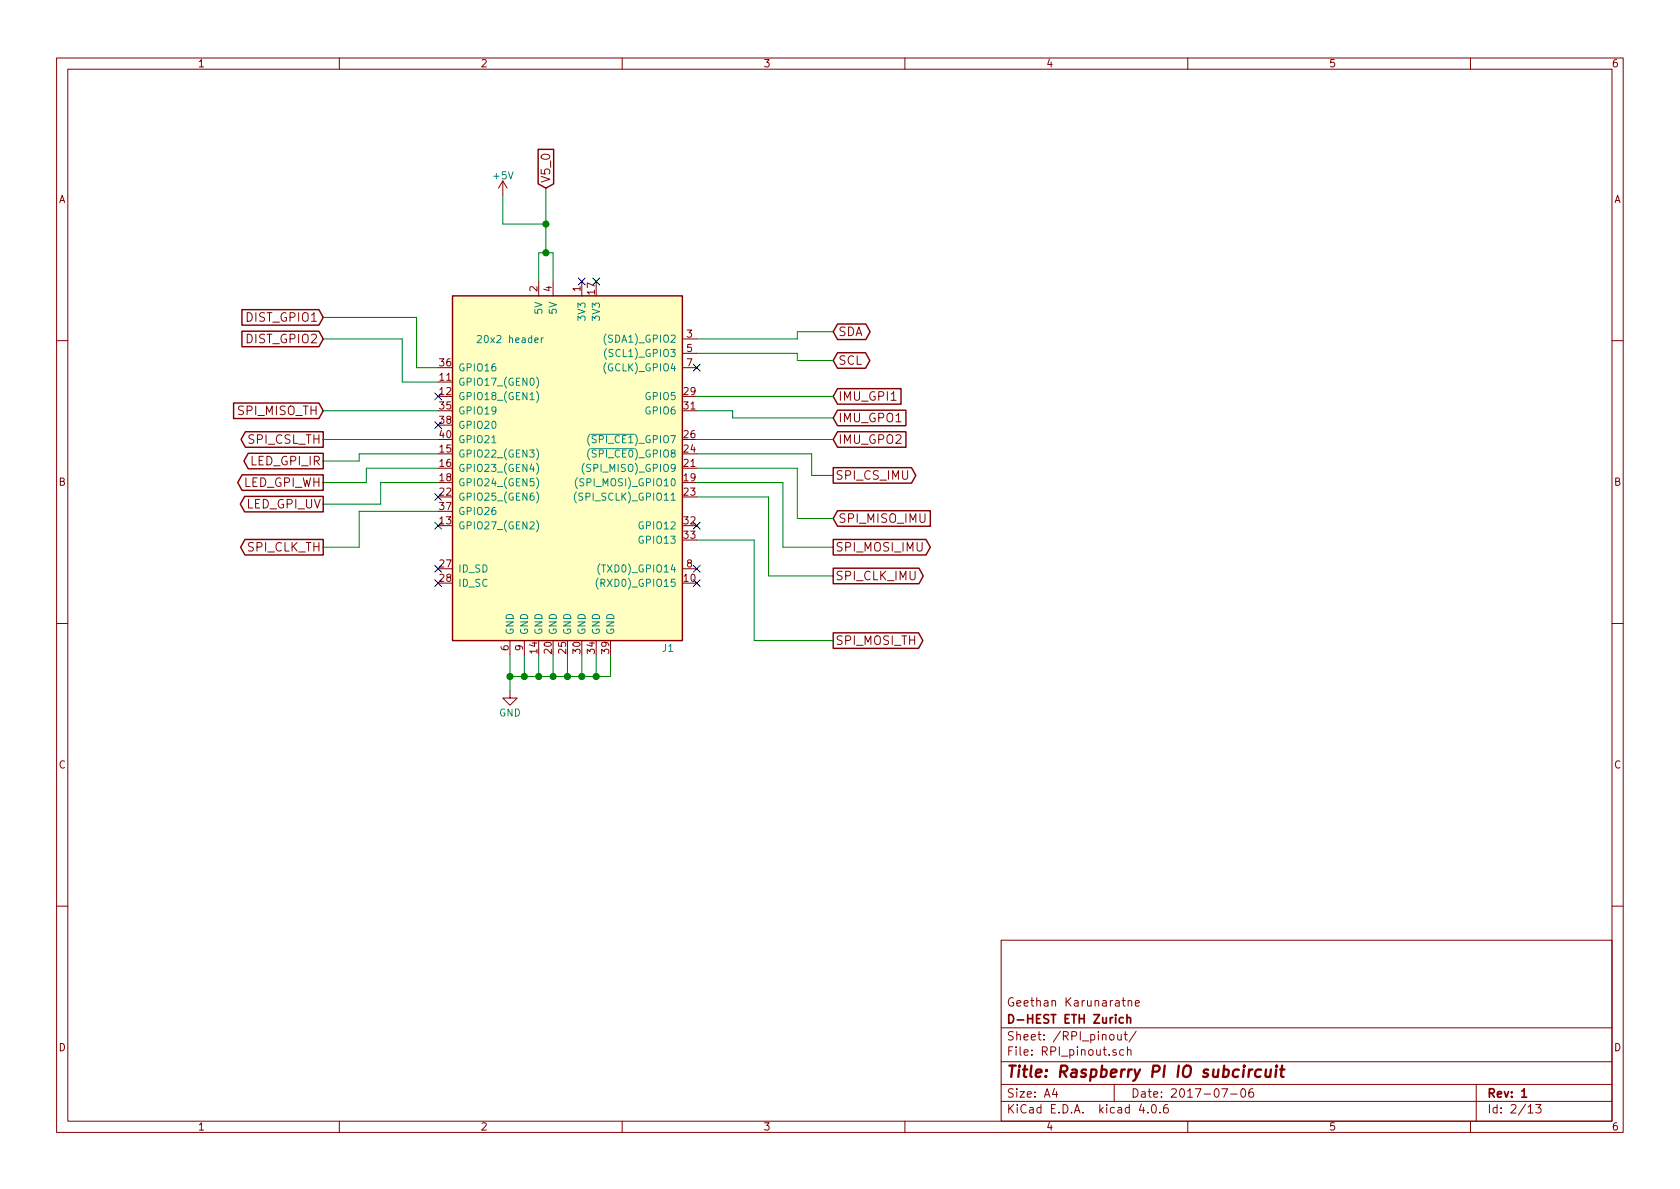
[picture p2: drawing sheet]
EESchema Schematic File Version 2
LIBS:camprj_kicad-rescue
LIBS:power
LIBS:device
LIBS:transistors
LIBS:conn
LIBS:linear
LIBS:regul
LIBS:74xx
LIBS:cmos4000
LIBS:adc-dac
LIBS:memory
LIBS:xilinx
LIBS:microcontrollers
LIBS:dsp
LIBS:microchip
LIBS:analog_switches
LIBS:motorola
LIBS:texas
LIBS:intel
LIBS:audio
LIBS:interface
LIBS:opto
LIBS:105028-1001
LIBS:mynew_lib
LIBS:leptonBreakoutV4
LIBS:_sensors
LIBS:MAX1599
LIBS:TI_battery
LIBS:switches
LIBS:camprj_kicad-cache
EELAYER 25 0
EELAYER END
$Descr A4 11693 8268
encoding utf-8
Sheet 2 13
Title "Raspberry PI IO subcircuit"
Date "2017-07-06"
Rev "1"
Comp "D-HEST ETH Zurich"
Comment1 "Geethan Karunaratne"
Comment2 ""
Comment3 ""
Comment4 ""
$EndDescr
$Comp
L Raspberry_Pi_2_3 J1
U 1 1
P 3950 3250
F 0 "J1" H 4650 2000 50  0000 C CNN
F 1 "20x2 header" H 3550 4150 50  0000 C CNN
F 2 "Pin_Headers:Pin_Header_Straight_2x20_Pitch2.54mm" H 4950 4500 50  0001 C CNN
F 3 "http://suddendocs.samtec.com/catalog_english/esq_th.pdf" H 4000 3100 50  0001 C CNN
F 4 "https://www.digikey.com/product-detail/en/ESQ-120-69-G-D-LL/ESQ-120-69-G-D-LL-ND/7098805?WT.z_cid=ref_neda_dkc_buynow" H 3950 3250 60  0001 C CNN "Buy Link"
	1    3950 3250
	1    0    0    -1  
$EndComp
$Comp
L GND #PWR01
U 1 1
P 3550 4800
F 0 "#PWR01" H 3550 4550 50  0001 C CNN
F 1 "GND" H 3550 4650 50  0000 C CNN
F 2 "" H 3550 4800 50  0001 C CNN
F 3 "" H 3550 4800 50  0001 C CNN
	1    3550 4800
	1    0    0    -1  
$EndComp
Text GLabel 5800 2300 2    60   BiDi ~ 0
SDA
Text GLabel 5800 2500 2    60   BiDi ~ 0
SCL
Text GLabel 2250 3800 0    60   Output ~ 0
SPI_CLK_TH
Text GLabel 2250 2850 0    60   Input ~ 0
SPI_MISO_TH
Text GLabel 5800 4450 2    60   Output ~ 0
SPI_MOSI_TH
Text GLabel 2250 3050 0    60   Output ~ 0
SPI_CSL_TH
Text GLabel 3800 1300 1    60   Input ~ 0
V5_0
Text GLabel 2250 2200 0    60   Input ~ 0
DIST_GPIO1
Text GLabel 2250 2350 0    60   Input ~ 0
DIST_GPIO2
Text GLabel 5800 4000 2    60   Output ~ 0
SPI_CLK_IMU
Text GLabel 5800 3600 2    60   Input ~ 0
SPI_MISO_IMU
Text GLabel 5800 3800 2    60   Output ~ 0
SPI_MOSI_IMU
Wire Wire Line
	3550 4550 3550 4800
Wire Wire Line
	3550 4700 4250 4700
Wire Wire Line
	4250 4700 4250 4550
Wire Wire Line
	4150 4550 4150 4700
Connection ~ 4150 4700
Wire Wire Line
	4050 4550 4050 4700
Connection ~ 4050 4700
Wire Wire Line
	3950 4550 3950 4700
Connection ~ 3950 4700
Wire Wire Line
	3850 4550 3850 4700
Connection ~ 3850 4700
Wire Wire Line
	3750 4550 3750 4700
Connection ~ 3750 4700
Wire Wire Line
	3650 4550 3650 4700
Connection ~ 3650 4700
Connection ~ 3550 4700
Wire Wire Line
	4850 2350 5550 2350
Wire Wire Line
	4850 2450 5550 2450
Wire Wire Line
	5550 2350 5550 2300
Wire Wire Line
	5550 2300 5800 2300
Wire Wire Line
	5550 2450 5550 2500
Wire Wire Line
	5550 2500 5800 2500
Wire Wire Line
	2250 2850 3050 2850
Wire Wire Line
	4850 3750 5250 3750
Wire Wire Line
	2250 3050 3050 3050
Wire Wire Line
	3850 1750 3850 1950
Wire Wire Line
	3750 1750 3850 1750
Wire Wire Line
	3750 1750 3750 1950
Wire Wire Line
	3800 1300 3800 1750
Connection ~ 3800 1750
Wire Wire Line
	3050 2550 2900 2550
Wire Wire Line
	2900 2550 2900 2200
Wire Wire Line
	2900 2200 2250 2200
Wire Wire Line
	2250 2350 2800 2350
Wire Wire Line
	2800 2350 2800 2650
Wire Wire Line
	2800 2650 3050 2650
Wire Wire Line
	2250 3800 2500 3800
Wire Wire Line
	2500 3800 2500 3550
Wire Wire Line
	2500 3550 3050 3550
Wire Wire Line
	5800 4450 5250 4450
Wire Wire Line
	5250 4450 5250 3750
Wire Wire Line
	5800 4000 5350 4000
Wire Wire Line
	5350 4000 5350 3450
Wire Wire Line
	5350 3450 4850 3450
Wire Wire Line
	5800 3800 5450 3800
Wire Wire Line
	5450 3800 5450 3350
Wire Wire Line
	5450 3350 4850 3350
Wire Wire Line
	5800 3600 5550 3600
Wire Wire Line
	5550 3600 5550 3250
Wire Wire Line
	5550 3250 4850 3250
Text GLabel 5800 3300 2    60   Output ~ 0
SPI_CS_IMU
Wire Wire Line
	5650 3300 5800 3300
Wire Wire Line
	5650 3150 5650 3300
Wire Wire Line
	5650 3150 4850 3150
Text GLabel 5800 2750 2    60   Input ~ 0
IMU_GPI1
Text GLabel 5800 2900 2    60   Input ~ 0
IMU_GPO1
Text GLabel 5800 3050 2    60   Input ~ 0
IMU_GPO2
Wire Wire Line
	4850 3050 5800 3050
Wire Wire Line
	5800 2900 5100 2900
Wire Wire Line
	5100 2900 5100 2850
Wire Wire Line
	5100 2850 4850 2850
Wire Wire Line
	4850 2750 5800 2750
Wire Wire Line
	2250 3200 2500 3200
Wire Wire Line
	2500 3200 2500 3150
Wire Wire Line
	2500 3150 3050 3150
Wire Wire Line
	2250 3350 2550 3350
Wire Wire Line
	2550 3350 2550 3250
Wire Wire Line
	2550 3250 3050 3250
Wire Wire Line
	2250 3500 2650 3500
Wire Wire Line
	2650 3500 2650 3350
Wire Wire Line
	2650 3350 3050 3350
NoConn ~ 4850 4050
NoConn ~ 4850 3950
NoConn ~ 4850 3650
NoConn ~ 4850 2550
NoConn ~ 4050 1950
NoConn ~ 4150 1950
NoConn ~ 3050 2750
NoConn ~ 3050 2950
NoConn ~ 3050 3650
NoConn ~ 3050 3950
NoConn ~ 3050 4050
$Comp
L +5V #PWR02
U 1 1
P 3500 1350
F 0 "#PWR02" H 3500 1200 50  0001 C CNN
F 1 "+5V" H 3500 1490 50  0000 C CNN
F 2 "" H 3500 1350 50  0001 C CNN
F 3 "" H 3500 1350 50  0001 C CNN
	1    3500 1350
	1    0    0    -1  
$EndComp
Wire Wire Line
	3500 1350 3500 1550
Wire Wire Line
	3500 1550 3800 1550
Connection ~ 3800 1550
NoConn ~ 3050 3450
Text GLabel 2250 3500 0    60   Output ~ 0
LED_GPI_UV
Text GLabel 2250 3350 0    60   Output ~ 0
LED_GPI_WH
Text GLabel 2250 3200 0    60   Output ~ 0
LED_GPI_IR
$EndSCHEMATC
